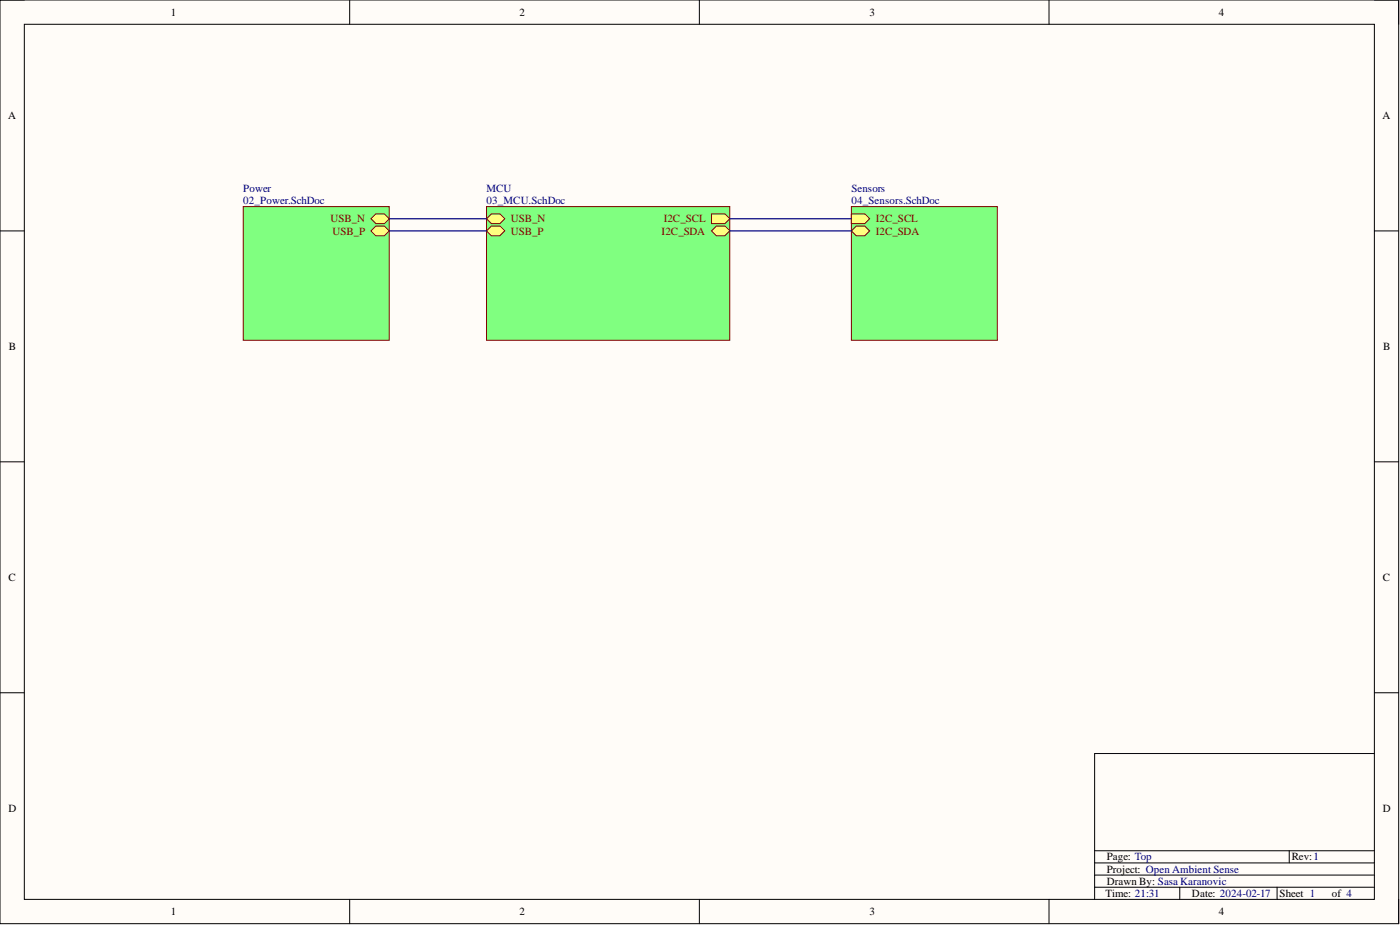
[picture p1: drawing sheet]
<svg xmlns="http://www.w3.org/2000/svg" width="292mm" height="193mm" viewBox="0 0 292 193" stroke-linecap="round" stroke-linejoin="round" font-family="sans-serif">
<path d="M0 0h291.8v192.7h-291.8z" fill-rule="evenodd" fill="#fffcf8"/>
<path d="M0 0h291.8v192.7h-291.8z" fill="none" stroke="#000" stroke-width=".21"/>
<path d="M5.1 5.1h281.7v182.5h-281.7z" fill-rule="evenodd" fill="#fffcf8"/>
<g fill="none" stroke="#000" stroke-width=".21">
<path d="M0 0h5.1M73 0v5.1M145.9 0v5.1M218.9 0v5.1M286.8 0h5v5.1M5.1 5.1h281.7v182.5h-281.7zM0 48.2h5.1M286.8 48.2h5M0 96.3h5.1M286.8 96.3h5M0 144.5h5.1M286.8 144.5h5"/>
<path d="M286.8 157.2h-58.4v30.4M228.4 177.5h58.4M269 177.5v2.5M73 187.6v5.1M145.9 187.6v5.1M218.9 187.6v5.1M228.4 182.6h58.4M228.4 185.1h58.4M228.4 180h58.4M246.2 185.1v2.5M266.5 185.1v2.5M291.8 187.6v5.1"/>
</g>
<path d="M50.8 43.1h30.4v27.9h-30.4z" fill-rule="evenodd" fill="#80ff80"/>
<path d="M50.8 43.1h30.4v27.9h-30.4z" fill="none" stroke="#800000" stroke-width=".21"/>
<path d="M77.4 45.6l1-1h1.8l1 1-1 1h-1.8z" fill-rule="evenodd" fill="#ffff80"/>
<path d="M77.4 45.6l1-1h1.8l1 1-1 1h-1.8z" fill="none" stroke="#800000" stroke-width=".21"/>
<path d="M77.4 48.2l1-1h1.8l1 1-1 1h-1.8z" fill-rule="evenodd" fill="#ffff80"/>
<path d="M77.4 48.2l1-1h1.8l1 1-1 1h-1.8z" fill="none" stroke="#800000" stroke-width=".21"/>
<path d="M101.5 43.1h50.8v27.9h-50.8z" fill-rule="evenodd" fill="#80ff80"/>
<path d="M101.5 43.1h50.8v27.9h-50.8z" fill="none" stroke="#800000" stroke-width=".21"/>
<path d="M101.5 45.6l1-1h1.8l1 1-1 1h-1.8z" fill-rule="evenodd" fill="#ffff80"/>
<path d="M101.5 45.6l1-1h1.8l1 1-1 1h-1.8z" fill="none" stroke="#800000" stroke-width=".21"/>
<path d="M101.5 48.2l1-1h1.8l1 1-1 1h-1.8z" fill-rule="evenodd" fill="#ffff80"/>
<path d="M101.5 48.2l1-1h1.8l1 1-1 1h-1.8z" fill="none" stroke="#800000" stroke-width=".21"/>
<path d="M148.5 44.6h2.7l1.1 1-1.1 1h-2.7z" fill-rule="evenodd" fill="#ffff80"/>
<path d="M148.5 44.6h2.7l1.1 1-1.1 1h-2.7z" fill="none" stroke="#800000" stroke-width=".21"/>
<path d="M148.5 48.2l1-1h1.7l1.1 1-1.1 1h-1.7z" fill-rule="evenodd" fill="#ffff80"/>
<path d="M148.5 48.2l1-1h1.7l1.1 1-1.1 1h-1.7z" fill="none" stroke="#800000" stroke-width=".21"/>
<path d="M177.6 43.1h30.5v27.9h-30.5z" fill-rule="evenodd" fill="#80ff80"/>
<path d="M177.6 43.1h30.5v27.9h-30.5z" fill="none" stroke="#800000" stroke-width=".21"/>
<path d="M177.6 44.6h2.8l1 1-1 1h-2.8z" fill-rule="evenodd" fill="#ffff80"/>
<path d="M177.6 44.6h2.8l1 1-1 1h-2.8z" fill="none" stroke="#800000" stroke-width=".21"/>
<path d="M177.6 48.2l1.1-1h1.7l1 1-1 1h-1.7z" fill-rule="evenodd" fill="#ffff80"/>
<path d="M177.6 48.2l1.1-1h1.7l1 1-1 1h-1.7z" fill="none" stroke="#800000" stroke-width=".21"/>
<path d="M81.2 45.6h20.3M81.2 48.2h20.3M152.3 45.6h25.3M152.3 48.2h25.3" fill="none" stroke="#000080" stroke-width=".25"/>
<g font-size="2.3">
<text x="35.6" y="3.3">1</text>
<text x="108.4" y="3.3">2</text>
<text x="181.4" y="3.3">3</text>
<text x="254.3" y="3.3">4</text>
<text x="1.7" y="24.8">A</text>
<text x="288.4" y="24.8">A</text>
<text x="1.9" y="73">B</text>
<text x="288.6" y="73">B</text>
<text x="1.8" y="121.2">C</text>
<text x="288.5" y="121.2">C</text>
<text x="1.8" y="169.4">D</text>
<text x="288.5" y="169.4">D</text>
<text x="230.9" y="179.5">Page: Top</text>
<text x="269.5" y="179.5">Rev:1</text>
<text x="230.9" y="184.6">Drawn By: Sasa Karanovic</text>
<text x="230.9" y="182">Project: Open Ambient Sense</text>
<text x="35.6" y="190.9">1</text>
<text x="108.4" y="190.9">2</text>
<text x="181.4" y="190.9">3</text>
<text x="230.7" y="187.1">Time: 21:31</text>
<text x="248.7" y="187.1">Date: 2024-02-17</text>
<text x="254.3" y="190.9">4</text>
<text x="267" y="187.1">Sheet 1</text>
<text x="277.9" y="187.1">of 4</text>
</g>
<g font-size="2.3" fill="#000080">
<text x="50.8" y="40.1">Power</text>
<text x="101.5" y="40.1">MCU</text>
<text x="177.6" y="40.1">Sensors</text>
<text x="50.8" y="42.6">02_Power.SchDoc</text>
<text x="101.5" y="42.6">03_MCU.SchDoc</text>
<text x="177.6" y="42.6">04_Sensors.SchDoc</text>
</g>
<g font-size="2.3" fill="#800000">
<text x="68.9" y="46.4">USB_N</text>
<text x="106.6" y="46.4">USB_N</text>
<text x="138.5" y="46.4">I2C_SCL</text>
<text x="182.7" y="46.4">I2C_SCL</text>
<text x="69.4" y="48.9">USB_P</text>
<text x="106.6" y="48.9">USB_P</text>
<text x="138" y="48.9">I2C_SDA</text>
<text x="182.7" y="48.9">I2C_SDA</text>
</g>
</svg>
